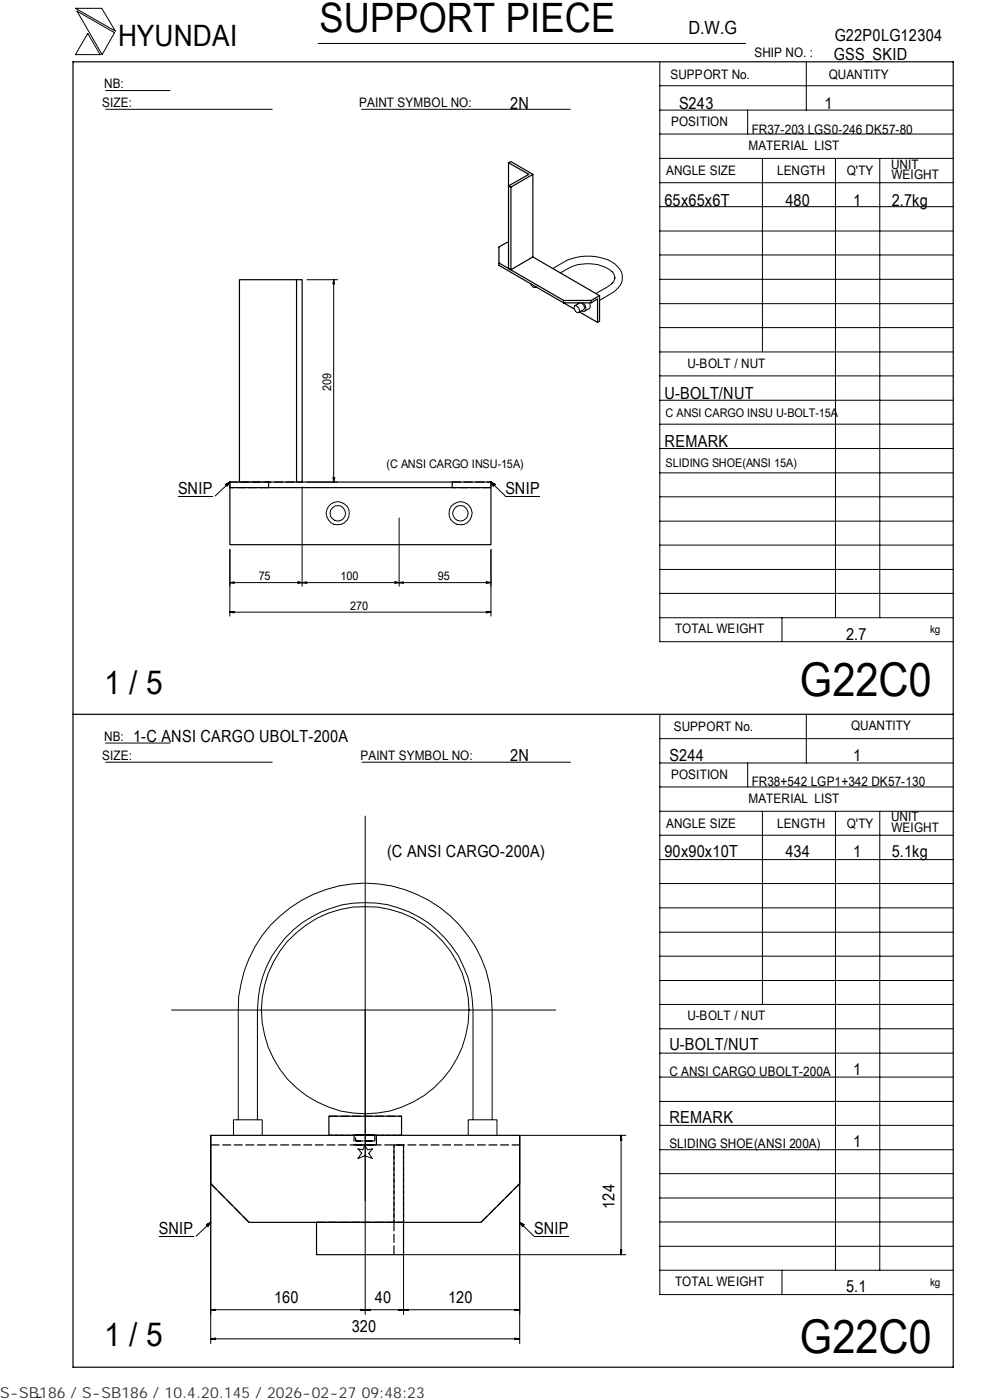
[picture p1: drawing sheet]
<svg xmlns="http://www.w3.org/2000/svg" width="210mm" height="297mm" viewBox="0 0 210 297" stroke-linecap="round" stroke-linejoin="round" font-family="sans-serif">
<g fill="none" stroke="#000" stroke-width=".25" stroke-dasharray="1.9 .6" stroke-linecap="butt">
<path d="M48.8 102.3h8.2M50.8 102.3h12.1M57 103.5h-8.2M95.9 102.3h8.2v1.2M104.1 103.5h-8.2M69.8 236.8h15.4M44.7 242.9h65.5M52.8 259.3l-8.1-8.2M67.1 259.3h16.5M69.8 240.9h15.4M75.1 240.9h4.7M75.1 240.9h4.7v2h-4.7v-2"/>
<path d="M75.4 240.9h4.1M77.5 240.9h-2.1v1.2h4.1v-1.2h-2M79.5 242.1h-4.1M79.8 242.9h-4.7M83.6 259.3v6.9M83.6 259.3v-16.4h2v16.4h-2M85.2 240.9h-15.4M85.6 259.3v-16.4h-2v16.4M102 259.3l8.2-8.2"/>
</g>
<g fill="none" stroke="#000" stroke-width=".25">
<path d="M15.5 13.1h186.7v277h-186.7zM107.9 34.5l4.3 2.5-4.3 2.4v17.6l.5 .2M113 37l-4.6 2.7-.5-.3v-4.9l.5-.2 4.6 2.7v17.5l-4.6 2.7v-17.5M62.9 59.3h-12.1v43M62.9 59.3h1.2v43h-1.2zM105.8 55.8l13.7 7.9M107.9 51.6l-.3-.2-1.8 1v3.9l15.9 9.2M113 54.5l14.2 8.2v5.4l-.5 .3M119.5 63.7h5.9v.6h-5.9zM125.4 64.3l1.3-.9v5l-3.8-2.2M127.2 62.7l-1.8 1M48.8 102.3h8.2v1.2h-8.2z"/>
<path d="M48.8 103.5v12.1h55.3v-12.1M57 103.5h38.9M57 102.3h38.9M95.9 102.3h8.2v1.2h-8.2zM15.5 151.5h186.7M44.7 240.9h65.5v10.2l-8.2 8.2h-49.2l-8.1-8.2zM67.1 259.3v6.9h18.5v-6.9M69.8 240.9v-4.1h15.4v4.1"/>
</g>
<path d="M48.8 103.5v-1.2" fill="none" stroke="#000" stroke-width=".25" stroke-dasharray=".7 .2" stroke-linecap="butt"/>
<g fill="none" stroke="#000" stroke-width=".21">
<path d="M16 1.8h5.6l2.9 4.8zM16.3 2.4l8 4.5-2.6 4.7zM18.6 7.1l2.6 4.5h-5.2zM22.4 19.2h13.7M67.5 9.2h90.6M139.9 18.2h62.3M139.9 13.2v122.9h62.3M171 13.1v10.3M22.4 23.2h35.3M76.7 23.2h44.3M139.9 38.8h62.3M139.9 33.6h62.3"/>
<path d="M139.9 28.4h62.3M139.9 23.4h62.3M158.6 23.4v5M161.7 33.6v41M177.2 33.7v97.4M186.6 33.7v97.4M65.1 59.3h6.5M70.8 59.3l-.2 1M70.8 59.3l.1 1M70.8 59.3v43M117.3 57a11.7 11.7 0 0 1 10.8-2.1 5.3 5.3 0 0 1 3.9 3.4 3.5 3.5 0 0 1-1.6 3.5l-3.2 1.9M129.8 57.6a2.02 2.02 0 0 1 .6 1.5"/>
<path d="M129.8 57.6a8.7 8.7 0 0 0-9.3-.6l-1.6 .9M130.5 58.9l-.4 .9-.3 .3M139.9 59.3h62.3M139.9 54.1h62.3M139.9 49h62.3M139.9 43.8h62.3M112.6 60.2l.1 .3a.67 .67 0 0 0 1 .4v-.1M113.7 60.9h-.2M121.9 64.8a.97 .97 0 0 1 .9 1.5 .72 .72 0 0 1-1-.8l-.1-.2zM122.6 64.3l-.1 .2M123.1 64.3l-1.2 .5M123.2 64.3l.4 .2a.81 .81 0 0 1 .2 1.2l-1 .6"/>
<path d="M123.7 64.3l.2 .1a.95 .95 0 0 1 .4 .9 .95 .95 0 0 1-.6 .8l-.4-.2M125 64.3a1.1 1.1 0 0 1 0 1.1l-.9 .5M129.9 60.1l-1 .8-2.4 1.3M139.9 79.7h62.3M139.9 74.7h62.3M139.9 69.5h62.3M139.9 64.4h62.3M139.9 95.2h62.3M139.9 90h62.3M139.9 84.9h62.3M37.8 105.2h7.3M47.8 102.8l1-.5-.6 .8z"/>
<path d="M48.8 102.3l-3.2 2.9M48.8 116.6v14.1M64.1 103.3v21.1M65.1 102.3h6.5M70.6 101.3l.2 1M71 101.3l-.2 1M84.7 109.9v14.5M104.1 102.3l1 .5-.5 .3zM104.1 102.3l3.1 2.9M104.1 116.6v14.1M107.2 105.2h7.4M139.9 100.3h62.3"/>
<path d="M139.9 115.6h62.3M139.9 110.6h62.3M139.9 105.4h62.3M48.8 123.6l.9 .2M48.8 129.9l.9 .1M48.8 129.9h55.3M49.7 123.4l-.9 .2M49.7 129.7l-.9 .2M63.2 123.3l.9 .3M64.1 123.6l1 .2M64.1 123.6l-.9 .2M65.1 123.4l-1 .2"/>
<path d="M83.7 123.3l1.9 .5M85.6 123.4l-1.9 .4M103.1 123.3l1 .3M103.1 129.7l1 .2M104.1 123.6l-1 .2M104.1 123.6h-55.3M104.1 129.9l-1 .1M139.9 131.1h62.3M139.9 125.9h62.3M139.9 120.8h62.3M165.9 131.1v5M22.4 157.6h13.7"/>
<path d="M139.9 151.7v122.9h62.3M139.9 156.7h62.3M171 151.5v10.4M22.4 161.7h35.3M76.8 161.7h44.2M77.5 173.1v105.8M139.9 177.2h62.3M139.9 172.1h62.3M139.9 167h62.3M139.9 161.9h62.3M158.6 161.9v5.1M161.7 172.1v41"/>
<path d="M177.2 172.2v97.3M186.6 172.2v97.3M139.9 182.4h62.3M139.9 197.8h62.3M139.9 192.6h62.3M139.9 187.4h62.3M36.4 214.3h81.4M139.9 218.3h62.3M139.9 213.1h62.3M139.9 208h62.3M139.9 202.9h62.3M50.5 237.6v-23.3a26.9 26.9 0 0 1 27-26.9 26.9 26.9 0 0 1 26.9 26.9v23.3"/>
<path d="M54.6 237.6v-23.3a22.9 22.9 0 0 1 22.9-22.8 22.9 22.9 0 0 1 22.8 22.8v23.3M139.9 238.7h62.3M139.9 233.7h62.3M139.9 228.5h62.3M139.9 223.4h62.3M43.8 259.8l.9-.5-.6 .9zM44.7 259.3l-3.1 3M44.7 240.9v44.2M49.5 240.9v-3.3h6.1v3.3M75.9 243.7l1.1 .2 .4-.9 .6 .9 1-.2-.8 1 .8 1.1-1.6-.6-1.5 .6 .8-1.2zM85.6 254.6v24.3M99.3 240.9v-3.3h6.1v3.3"/>
<path d="M110.2 259.3l1 .5-.4 .4zM110.2 259.3l3.1 3h7.3M131.6 241.5h.2M131.7 240.9l.2 1h-.3zM131.7 240.9v25.3M132.7 240.9h-22.5v44.2M139.9 259.2h62.3M139.9 254.2h62.3M139.9 249h62.3M139.9 243.9h62.3M33.7 262.3h7.4M44.7 277.9l1-.1v.2z"/>
<path d="M45.4 277.8v.2M76.4 277.8l1.1 .1-1.1 .1zM76.8 277.8v.2M77.5 277.9l1-.1v.2zM78.1 277.8v.2M84.6 277.8l1 .1-1 .1zM84.9 277.8v.2M85.6 277.9l1-.1v.2zM85.6 266.2h47.1M86.3 277.8v.2M109.2 277.8l1 .1-1 .1zM109.5 277.8v.2"/>
<path d="M110.2 277.9h-65.5M131.6 265.2h.3l-.2 1zM131.6 265.5h.2M139.9 269.5h62.3M139.9 264.4h62.3M165.9 269.5v5.1M8.8 296.4l-1 .1M44.7 284l1-.1v.2zM44.7 284h65.5M45.4 284v.1M109.2 283.9l1 .1-1 .1zM109.5 284v.1"/>
<circle cx="71.6" cy="108.9" r="2.45"/>
<circle cx="71.7" cy="108.9" r="1.65"/>
<circle cx="97.7" cy="108.9" r="1.65"/>
<circle cx="97.7" cy="108.9" r="2.45"/>
<circle cx="77.5" cy="214.3" r="22"/>
</g>
<path d="M47.8 102.4h1v.7h-1zM104.2 102.4h.9v.7h-.9zM43.8 259.4h.9v.8h-.9zM110.3 259.4h.9v.8h-.9z" fill="#000"/>
<g font-size="9.9">
<text x="169.7" y="147.6">G22C0</text>
<text x="169.7" y="286.9">G22C0</text>
</g>
<text font-size="8.6" x="67.7" y="6.9">SUPPORT PIECE</text>
<g font-size="7">
<text x="22.1" y="147.2">1 / 5</text>
<text x="22.1" y="285.6">1 / 5</text>
</g>
<text font-size="6.3" x="25.1" y="9.8">HYUNDAI</text>
<text font-size="3.9" x="146" y="7.3">D.W.G</text>
<g font-size="3.5">
<text x="177" y="8.7">G22P0LG12304</text>
<text x="176.9" y="12.8">GSS_SKID</text>
<text x="108.2" y="23.1">2N</text>
<text x="144" y="23.1">S243</text>
<text x="174.8" y="23.1">1</text>
<text x="141" y="43.6">65x65x6T</text>
<text x="166.6" y="43.6">480</text>
<text x="180.9" y="43.6">1</text>
<text x="189.1" y="43.6">2.7kg</text>
<text x="141" y="84.6">U-BOLT/NUT</text>
<text x="141" y="94.8">REMARK</text>
<text x="37.8" y="104.8">SNIP</text>
<text x="107.2" y="104.8">SNIP</text>
<text x="179.5" y="135.8">2.7</text>
<text x="28.3" y="157.3">1-C ANSI CARGO UBOLT-200A</text>
<text x="108.2" y="161.4">2N</text>
<text x="142" y="161.4">S244</text>
<text x="180.9" y="161.4">1</text>
<text x="82.1" y="181.9">(C ANSI CARGO-200A)</text>
<text x="141" y="181.9">90x90x10T</text>
<text x="166.6" y="181.9">434</text>
<text x="180.9" y="181.9">1</text>
<text x="189.1" y="181.9">5.1kg</text>
<text x="142" y="222.8">U-BOLT/NUT</text>
<text x="180.9" y="228">1</text>
<text x="142" y="238.3">REMARK</text>
<text x="180.9" y="243.3">1</text>
<text x="130.3" y="256.5" transform="rotate(-90 130.3 256.5)">124</text>
<text x="33.7" y="261.9">SNIP</text>
<text x="113.3" y="261.9">SNIP</text>
<text x="179.5" y="274.1">5.1</text>
<text x="58.2" y="276.4">160</text>
<text x="79.5" y="276.4">40</text>
<text x="95.1" y="276.4">120</text>
<text x="74.6" y="282.5">320</text>
</g>
<text font-size="3.2" fill="#323232" x="0" y="296.6">S-SB186 / S-SB186 / 10.4.20.145 / 2026-02-27 09:48:23</text>
<g font-size="2.8">
<text x="142.2" y="16.8">SUPPORT No.</text>
<text x="160" y="12.2">SHIP NO. :</text>
<text x="175.8" y="16.7">QUANTITY</text>
<text x="21.7" y="22.8">SIZE:</text>
<text x="22.1" y="18.7">NB:</text>
<text x="76.2" y="22.8">PAINT SYMBOL NO:</text>
<text x="142.3" y="26.8">POSITION</text>
<text x="159.4" y="28.4">FR37-203 LGS0-246 DK57-80</text>
<text x="158.8" y="31.7">MATERIAL LIST</text>
<text x="189" y="35.8">UNIT</text>
<text x="141.3" y="37.2">ANGLE SIZE</text>
<text x="164.8" y="37.1">LENGTH</text>
<text x="179.6" y="37.1">Q'TY</text>
<text x="189.1" y="38">WEIGHT</text>
<text x="145.8" y="78">U-BOLT / NUT</text>
<text x="143.2" y="134.4">TOTAL WEIGHT</text>
<text x="142.9" y="155">SUPPORT No.</text>
<text x="180.5" y="154.9">QUANTITY</text>
<text x="21.7" y="161.3">SIZE:</text>
<text x="22.1" y="157.1">NB:</text>
<text x="76.5" y="161.2">PAINT SYMBOL NO:</text>
<text x="142.3" y="165.3">POSITION</text>
<text x="159.4" y="166.7">FR38+542 LGP1+342 DK57-130</text>
<text x="158.8" y="170.3">MATERIAL LIST</text>
<text x="141.3" y="175.7">ANGLE SIZE</text>
<text x="164.8" y="175.6">LENGTH</text>
<text x="179.6" y="175.6">Q'TY</text>
<text x="189" y="174.2">UNIT</text>
<text x="189.1" y="176.5">WEIGHT</text>
<text x="145.8" y="216.5">U-BOLT / NUT</text>
<text x="142" y="228.2">C ANSI CARGO UBOLT-200A</text>
<text x="142" y="243.5">SLIDING SHOE(ANSI 200A)</text>
<text x="143.2" y="272.9">TOTAL WEIGHT</text>
</g>
<g font-size="2.5">
<text x="70.3" y="83" transform="rotate(-90 70.3 83)">209</text>
<text x="141.1" y="88.6">C ANSI CARGO INSU U-BOLT-15A</text>
<text x="82" y="99.2">(C ANSI CARGO INSU-15A)</text>
<text x="141.1" y="99">SLIDING SHOE(ANSI 15A)</text>
<text x="54.9" y="123.1">75</text>
<text x="72.2" y="123.1">100</text>
<text x="92.9" y="123.1">95</text>
<text x="74.3" y="129.4">270</text>
</g>
<g font-size="2.3">
<text x="197.3" y="134.3">kg</text>
<text x="197.3" y="272.8">kg</text>
</g>
</svg>
